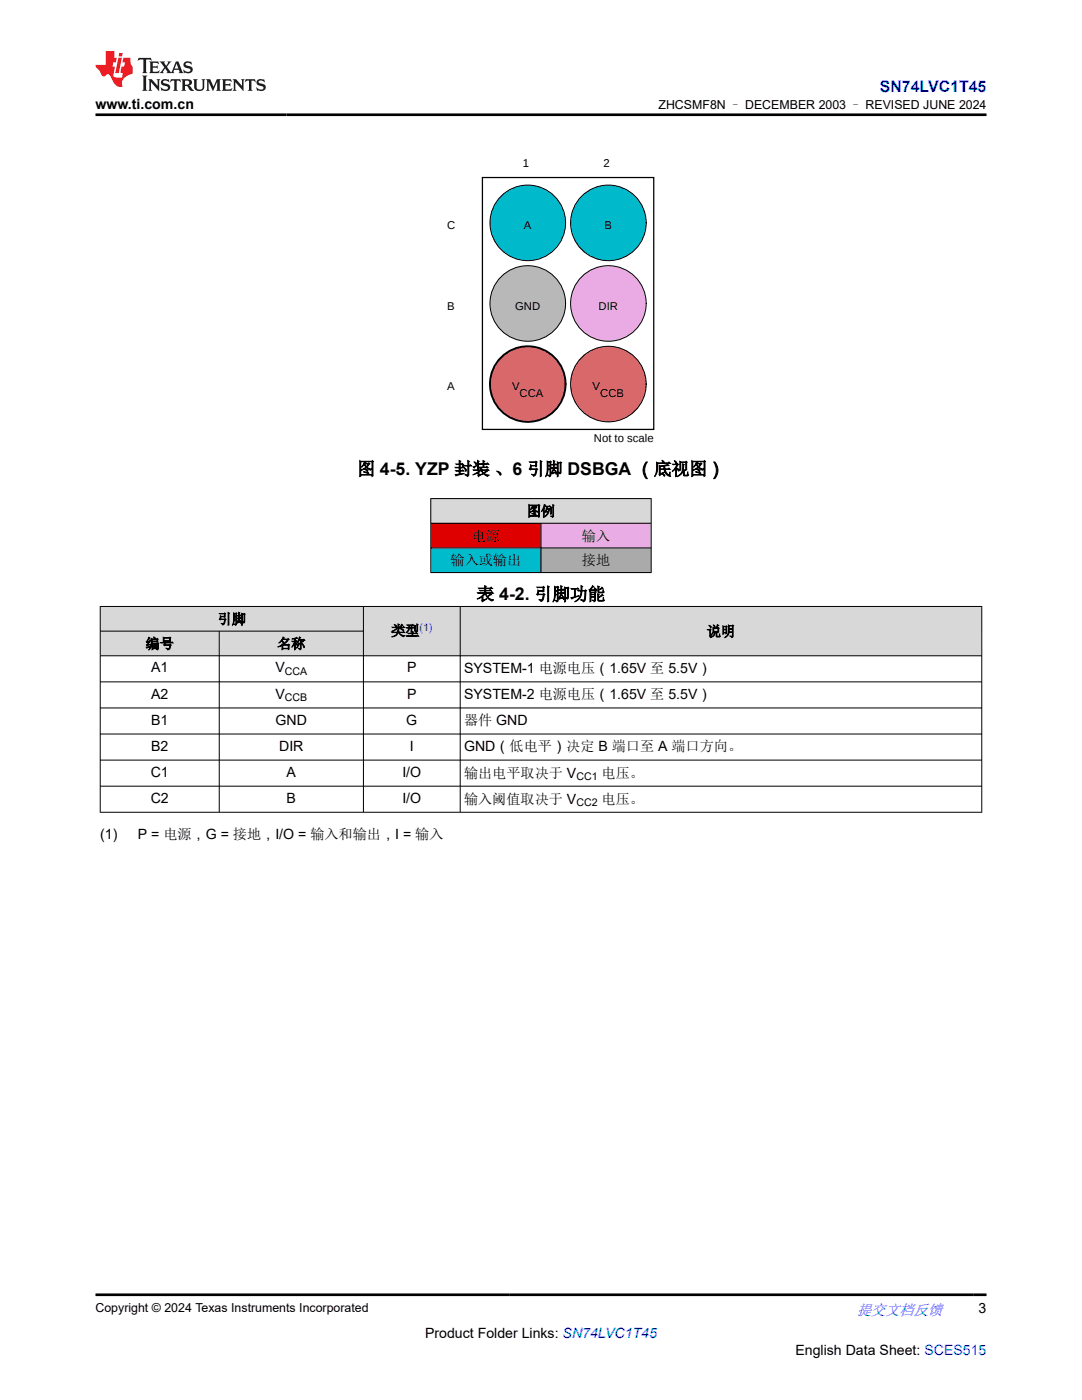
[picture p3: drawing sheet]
<svg xmlns="http://www.w3.org/2000/svg" width="216mm" height="279mm" viewBox="0 0 216 279" stroke-linecap="round" stroke-linejoin="round" font-family="sans-serif">
<path d="M96.3 35.4h34.1v50.3h-34.1z" fill="none" stroke="#000" stroke-width=".25"/>
<path d="M133 25.9h2.5v2.5h-2.5zM80.4 82.9h2.5v2.5h-2.5z" fill="none" stroke="#fff" stroke-width=".25"/>
<circle cx="105.3" cy="44.5" r="7.5" fill="#00bacc"/>
<circle cx="105.3" cy="44.5" r="7.5" fill="none" stroke="#000" stroke-width=".2"/>
<circle cx="121.4" cy="44.5" r="7.5" fill="#00bacc"/>
<circle cx="121.4" cy="44.5" r="7.5" fill="none" stroke="#000" stroke-width=".2"/>
<circle cx="105.3" cy="60.6" r="7.5" fill="#b8b8b8"/>
<circle cx="105.3" cy="60.6" r="7.5" fill="none" stroke="#000" stroke-width=".2"/>
<circle cx="121.4" cy="60.6" r="7.5" fill="#eaabe4"/>
<circle cx="121.4" cy="60.6" r="7.5" fill="none" stroke="#000" stroke-width=".2"/>
<circle cx="105.3" cy="76.7" r="7.5" fill="#d86869"/>
<circle cx="105.3" cy="76.7" r="7.5" fill="none" stroke="#000" stroke-width=".38"/>
<circle cx="121.4" cy="76.7" r="7.5" fill="#d86869"/>
<circle cx="121.4" cy="76.7" r="7.5" fill="none" stroke="#000" stroke-width=".2"/>
<g fill="#d8d8d8">
<path d="M86 99.5h43.9v4.9h-43.9z" fill-rule="evenodd"/>
<path d="M86 99.6h43.9v4.8h-43.9z" fill-rule="evenodd"/>
</g>
<path d="M86 104.5h21.9v4.8h-21.9z" fill-rule="evenodd" fill="#de0000"/>
<path d="M108 104.5h21.9v4.8h-21.9z" fill-rule="evenodd" fill="#eaace4"/>
<path d="M86 109.4h21.9v4.8h-21.9z" fill-rule="evenodd" fill="#0bc"/>
<path d="M108 109.4h21.9v4.8h-21.9z" fill-rule="evenodd" fill="#aaa"/>
<path d="M85.9 99.5h44.1M86 99.4v14.9M129.9 99.4v14.9M85.9 104.4h44.1M85.9 109.3h44.1M85.9 114.3h44.1M107.9 104.4v9.9" fill="none" stroke="#000" stroke-width=".2"/>
<g fill="#d8d8d8">
<path d="M20 121h175.9v5h-175.9z" fill-rule="evenodd"/>
<path d="M20.1 121.1h52.4v4.8h-52.4z" fill-rule="evenodd"/>
<path d="M72.6 121.1h19.2v9.7h-19.2z" fill-rule="evenodd"/>
<path d="M91.9 121.1h103.9v9.7h-103.9z" fill-rule="evenodd"/>
<path d="M20.1 126h23.6v4.8h-23.6z" fill-rule="evenodd"/>
<path d="M43.8 126h28.7v4.8h-28.7z" fill-rule="evenodd"/>
</g>
<g fill="none" stroke="#000" stroke-width=".2">
<path d="M19.9 121h176.1M19.9 126h52.7M19.9 130.9h176.1M19.9 136.1h176.1M20 121v41.2M43.7 126v36.2M72.5 121v41.2M91.8 121v41.2M195.9 121v41.2M19.9 141.3h176.1M19.9 146.5h176.1M19.9 151.7h176.1"/>
<path d="M19.9 156.9h176.1M19.9 162.1h176.1"/>
</g>
<path d="M27.7 11.6l-.2 .5 .5-.2h.6v.1v2.2l-.2 .4h1l-.2-.4v-2.2v-.1h.5l.5 .2-.1-.5zM29.8 12.3l.2 .4v1.5l-.2 .4h1.9l.1-.6a1.08 1.08 0 0 1-1.3 .2v-.7h.6l.4 .2v-.7l-.4 .2h-.6v-.5l.2-.2a1 1 0 0 1 1 .3l-.1-.5zM31.8 12.3l1 1.1-1 1.2h.9l-.2-.2 .4-.8 .5 .8-.2 .2h1.6l-.2-.2 .1-.5h1l.1 .5-.1 .2h.9l-.2-.3-.8-2h-.5l-1 2.2-.8-1.1 .9-1.1h-.8l.2 .2-.5 .6-.3-.6 .1-.2zM35.2 12.7l.4 1h-.8zM36.8 12.4a.65 .65 0 0 0-.2 .7 .65 .65 0 0 0 .6 .5l.7 .1 .1 .3a.79 .79 0 0 1-.7 .4 .79 .79 0 0 1-.7-.5l.1 .7 .2-.1a.93 .93 0 0 0 1.1 .1 .93 .93 0 0 0 .4-1 1.46 1.46 0 0 0-1.2-.6l-.1-.3a1.09 1.09 0 0 1 1.2 .2l-.2-.6-.1 .1-.6-.2zM28.4 15.1l.2 .4v2.2l-.2 .4h1l-.2-.4v-2.2l.2-.4zM29.6 15.8l.2 .4v1.5l-.2 .4h.8l-.3-.4v-1.3l1.7 1.8v-2l.2-.4h-.8l.2 .2 .1 1.1-1.2-1.3zM32.3 15.9a.65 .65 0 0 0-.2 .8 .65 .65 0 0 0 .7 .4l.6 .2 .1 .2a.79 .79 0 0 1-.7 .4 .79 .79 0 0 1-.7-.5l.1 .7 .2-.1a.93 .93 0 0 0 1.1 .1 .93 .93 0 0 0 .4-.9 1.46 1.46 0 0 0-1.2-.6l-.1-.4a1.09 1.09 0 0 1 1.2 .2l-.2-.6-.1 .1-.6-.1zM34.1 15.8l-.1 .6a.63 .63 0 0 1 .7-.3l.1 1.6-.3 .4h1l-.2-.4v-1.6a.66 .66 0 0 1 .8 .3l-.1-.6zM36.2 15.8l.2 .4v1.5l-.2 .4h.9l-.2-.2v-.7h.5l.1 .2a.79 .79 0 0 0 1.2 .6l-1-.9a.61 .61 0 0 0 .6-.6 .61 .61 0 0 0-.5-.7zM36.9 16.1h.2a.47 .47 0 0 1 .5 .1 .47 .47 0 0 1 .1 .5l-.2 .1-.6 .1zM38.5 15.8l.2 .2a2.27 2.27 0 0 0 .4 2 1.04 1.04 0 0 0 1.7-.7v-1.3l.2-.2h-.8l.2 .4v1.1a.6 .6 0 0 1-.6 .6 .6 .6 0 0 1-.6-.6v-1.1l.3-.4zM41.1 15.8l.2 .4v1.5l-.2 .4h.7l-.2-.4v-1.4l.9 1.9 .8-1.9v1.4l-.2 .4h1l-.3-.4v-1.5l.3-.4h-.8l-.7 1.5-.7-1.5zM44.3 15.8l.2 .4v1.5l-.2 .4h1.9l.1-.6a1.09 1.09 0 0 1-1.3 .2v-.7h.6l.4 .2v-.6l-.4 .2h-.6v-.6l.2-.1a1.01 1.01 0 0 1 1 .3l-.1-.6zM46.4 15.8l.3 .4v1.5l-.3 .4h.8l-.2-.4v-1.3l1.6 1.8v-2l.2-.4h-.7l.2 .2v1.1l-1.2-1.3zM49 15.8l-.1 .6a.63 .63 0 0 1 .8-.3v1.6l-.3 .4h1l-.2-.4v-1.6a.66 .66 0 0 1 .8 .3l-.1-.6zM51.4 15.9a.65 .65 0 0 0-.2 .8 .65 .65 0 0 0 .6 .4l.6 .2 .2 .2a.79 .79 0 0 1-.8 .4 .79 .79 0 0 1-.6-.5l.1 .7 .2-.1a.93 .93 0 0 0 1 .1 .93 .93 0 0 0 .5-.9 1.46 1.46 0 0 0-1.3-.6l-.1-.4a1.09 1.09 0 0 1 1.3 .2l-.2-.6-.2 .1-.5-.1z" fill="#231f20"/>
<path d="M21.1 10.2v2.8h-2.1l.1 .3 .9 1a.95 .95 0 0 0 .9 .9 .59 .59 0 0 1 .6-.4 .59 .59 0 0 1 .5 .4l.4 .7a1.59 1.59 0 0 0 2.1 1.4 1.61 1.61 0 0 1 1-2.3l1-.3-.1-1.5a1.59 1.59 0 0 1-.4-1.7h-1.4l-.2 .9h.5l-.1 .9h-.5l-.2 1v.2l.4 .1-.2 .9h-.6a.73 .73 0 0 1-1.1-.7l.3-1.5h-.5l.2-.9h.5l.2-.9h-.5v-1.3zM23.6 11.5l-.6 3.1h.7l.6-3.1zM23.8 10.6l-.1 .6h.7l.1-.6z" fill="#ed1c24"/>
<path d="M19 22.9h177.8M19 258.4h177.8" fill="none" stroke="#000" stroke-width=".53"/>
<g font-size="3.5">
<text x="71.3" y="94.8">图 4-5. YZP 封装 、6 引脚 DSBGA （底视图）</text>
<text x="95.1" y="119.8">表 4-2. 引脚功能</text>
</g>
<text font-size="3.2" fill="#00f" x="175.6" y="18.3">SN74LVC1T45</text>
<text font-size="3" fill="#00f" x="171" y="262.4">提交文档反馈</text>
<g font-size="2.8">
<text x="19" y="21.7">www.ti.com.cn</text>
<text x="94.1" y="107.9">电源</text>
<text x="105.1" y="103">图例</text>
<text x="116.1" y="107.9">输入</text>
<text x="89.9" y="112.8">输入或输出</text>
<text x="116.1" y="112.8">接地</text>
<text x="43.4" y="124.5">引脚</text>
<text x="29.1" y="129.4">编号</text>
<text x="55.3" y="129.4">名称</text>
<text x="78.1" y="126.8">类型</text>
<text x="141" y="127">说明</text>
<text x="30.1" y="134.2">A1</text>
<text x="55" y="134.2">V</text>
<text x="81.2" y="134.2">P</text>
<text x="92.6" y="134.4">SYSTEM-1 电源电压（1.65V 至 5.5V）</text>
<text x="30.1" y="139.4">A2</text>
<text x="55" y="139.4">V</text>
<text x="81.2" y="139.4">P</text>
<text x="92.6" y="139.6">SYSTEM-2 电源电压（1.65V 至 5.5V）</text>
<text x="30.1" y="144.6">B1</text>
<text x="30.1" y="149.8">B2</text>
<text x="55" y="144.6">GND</text>
<text x="55.7" y="149.8">DIR</text>
<text x="81.1" y="144.6">G</text>
<text x="81.8" y="149.8">I</text>
<text x="92.6" y="144.8">器件 GND</text>
<text x="92.6" y="150">GND（低电平）决定 B 端口至 A 端口方向。</text>
<text x="30.1" y="155">C1</text>
<text x="57.2" y="155">A</text>
<text x="80.3" y="155">I/O</text>
<text x="92.6" y="155.2">输出电平取决于 V</text>
<text x="120" y="155.2">电压。</text>
<text x="30.1" y="160.2">C2</text>
<text x="57.2" y="160.2">B</text>
<text x="80.3" y="160.2">I/O</text>
<text x="92.6" y="160.4">输入阈值取决于 V</text>
<text x="120" y="160.4">电压。</text>
<text x="20" y="167.5">(1)</text>
<text x="27.5" y="167.5">P = 电源，G = 接地，I/O = 输入和输出，I = 输入</text>
<text x="195.3" y="262.1">3</text>
<text x="84.8" y="266.9">Product Folder Links: SN74LVC1T45</text>
<text x="158.7" y="270.3">English Data Sheet: SCES515</text>
</g>
<g font-size="2.5">
<text x="131.4" y="21.8">ZHCSMF8N – DECEMBER 2003 – REVISED JUNE 2024</text>
<text x="19" y="261.8">Copyright © 2024 Texas Instruments Incorporated</text>
</g>
<g font-size="2.3">
<text x="104.3" y="33.4">1</text>
<text x="120.4" y="33.4">2</text>
<text x="89.2" y="45.7">C</text>
<text x="104.6" y="45.7">A</text>
<text x="120.6" y="45.7">B</text>
<text x="89.2" y="61.8">B</text>
<text x="102.8" y="61.8">GND</text>
<text x="119.4" y="61.8">DIR</text>
<text x="89.2" y="77.9">A</text>
<text x="102.2" y="77.9">V</text>
<text x="118.3" y="77.9">V</text>
<text x="103.7" y="79.2">CCA</text>
<text x="119.8" y="79.2">CCB</text>
<text x="118.5" y="88.2">Not to scale</text>
</g>
<text font-size="2.1" fill="#00f" x="83.7" y="125.9">(1)</text>
<g font-size="2.1">
<text x="56.8" y="134.8">CCA</text>
<text x="56.8" y="140">CCB</text>
<text x="115" y="155.7">CC1</text>
<text x="115" y="160.9">CC2</text>
</g>
</svg>
